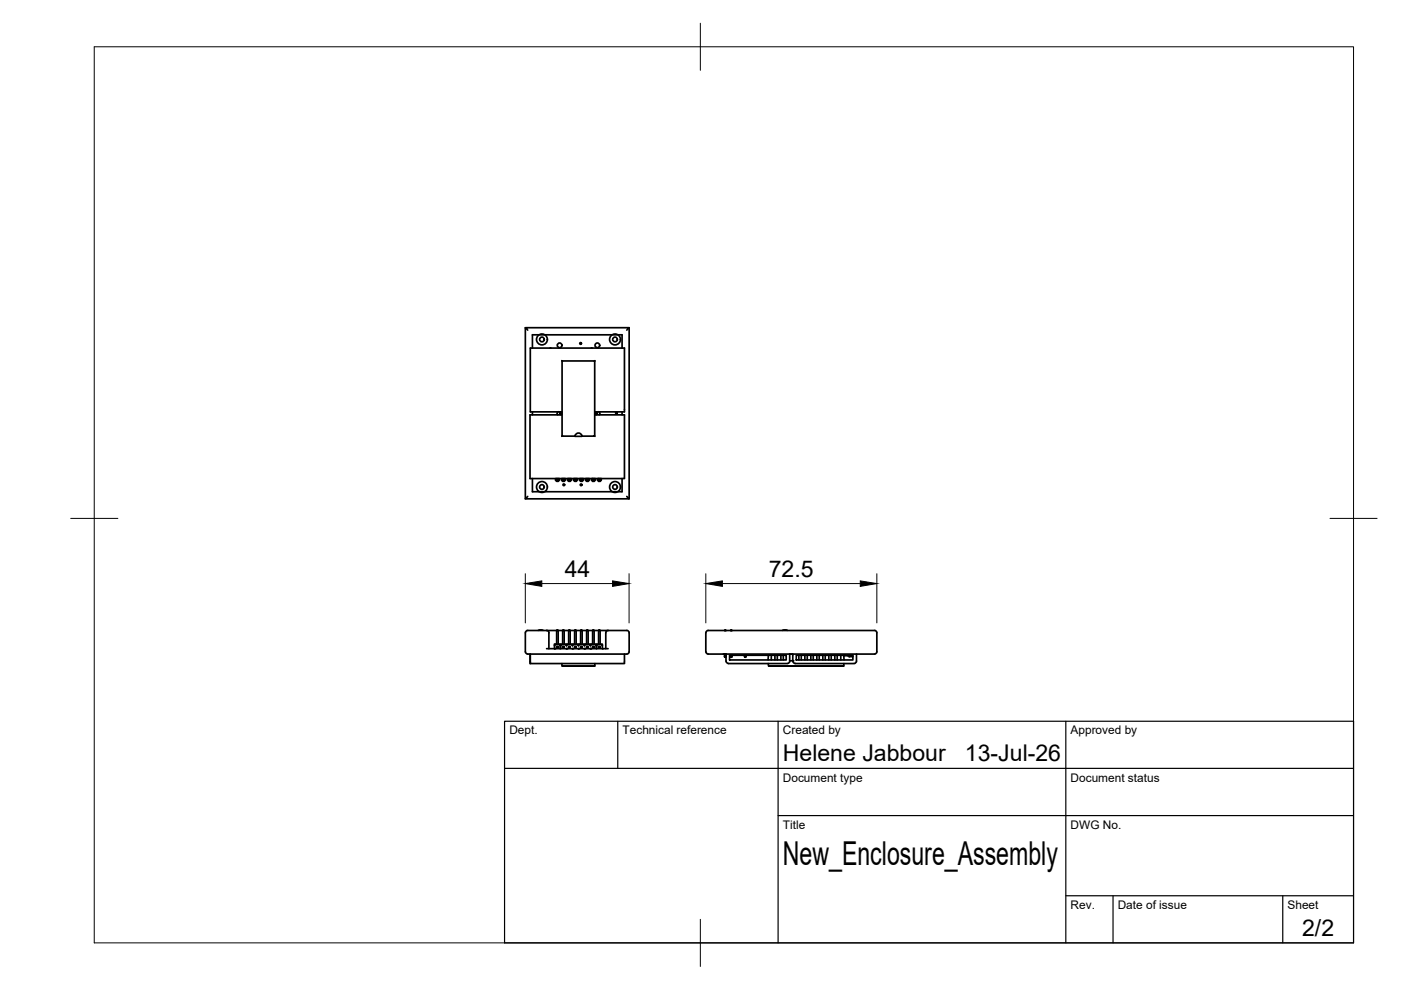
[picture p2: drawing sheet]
<svg xmlns="http://www.w3.org/2000/svg" width="297mm" height="210mm" viewBox="0 0 297 210" stroke-linecap="round" stroke-linejoin="round" font-family="sans-serif">
<!-- layer: Visible -->
<g fill="none" stroke="#000" stroke-width=".36">
<path d="M111.4 69.5v36.3M111.9 70l-.5-.5h22l-.5 .5M112.9 73.8v-2.8h19v2.8M116.6 73.8h.2M119.1 76.5h7l-.1 .1M119.3 76.6l-.1-.1-.1 16M125.3 73.8h.3M126.1 76.5v16M133.4 69.5v36.3M112.9 87.3v.7M118.4 87.3l-.3 .3 .2 .4M118.8 87.3v.7"/>
<path d="M118.8 87.3h.1M118.8 87.5l-.1 .2 .1 .1M119.3 92.4l-.1 .1h2.7M123.4 92.4v.1M123.4 92.4a.76 .76 0 0 0-.8-.6 .76 .76 0 0 0-.7 .7M126 92.4l.1 .1h-4.2M126.2 87.3h6.2v-13.5h-20v13.5h6.7v.7h-6.7v13.5h20v-13.5h-6.2M126.2 87.3v.7M126.5 87.3v.7M126.5 87.5l.1 .2-.1 .1M126.5 87.3h.1M126.9 87.3l.3 .3-.2 .4"/>
<path d="M131.9 87.3v.7M111.9 105.3l-.5 .5h22l-.5-.5M112.9 101.5v2.8h19v-2.8M117.8 101.5v.3l.2 .3h.4l.2-.3v-.3M118 101.5h.3M118 101.5a.24 .24 0 0 0 0 .3 .24 .24 0 0 0 .4 0 .24 .24 0 0 0 0-.3M118.1 101.6l.2 .1zM118.1 101.6l-.1-.1v.3l.1-.1M118.3 101.7v.1h-.3M118.3 101.6v-.1v.3M119 101.5v.3l.3 .3h.3l.3-.3v-.3M119.3 101.5h.3"/>
<path d="M119.3 101.5a.24 .24 0 0 0 0 .3 .24 .24 0 0 0 .3 0 .24 .24 0 0 0 0-.3M119.4 101.6l.1 .1zM119.4 101.6l-.1-.1v.3l.1-.1M119.5 101.7l.1 .1h-.3M119.5 101.6l.1-.1v.3M120.3 101.5v.3l.3 .3h.3l.2-.3v-.3M120.6 101.5h.3M120.6 101.5a.24 .24 0 0 0 0 .3 .24 .24 0 0 0 .3 0 .24 .24 0 0 0 0-.3M120.7 101.6l.1 .1zM120.7 101.6l-.1-.1v.3l.1-.1M120.8 101.7l.1 .1h-.3M120.8 101.6l.1-.1v.3"/>
<path d="M121.6 101.5v.3l.2 .3h.4l.2-.3v-.3M121.8 101.5h.4M121.8 101.5a.24 .24 0 0 0 0 .3 .24 .24 0 0 0 .4 0 .24 .24 0 0 0 0-.3M121.9 101.6l.2 .1zM121.9 101.6l-.1-.1v.3l.1-.1M122.1 101.7l.1 .1h-.4M122.1 101.6l.1-.1v.3M122.9 101.5v.3l.2 .3h.3l.3-.3v-.3M123.1 101.5h.3M123.1 101.5a.24 .24 0 0 0 0 .3 .24 .24 0 0 0 .4 0 .24 .24 0 0 0 0-.3M123.2 101.6l.1 .1zM123.2 101.6l-.1-.1v.3l.1-.1"/>
<path d="M123.3 101.7l.1 .1h-.3M123.3 101.6l.1-.1v.3M124.1 101.5v.3l.3 .3h.3l.2-.3v-.3M124.4 101.5h.3M124.4 101.5a.24 .24 0 0 0 0 .3 .24 .24 0 0 0 .3 0 .24 .24 0 0 0 0-.3M124.5 101.6l.1 .1zM124.5 101.6l-.1-.1v.3l.1-.1M124.6 101.7l.1 .1h-.3M124.6 101.6l.1-.1v.3M125.4 101.5v.3l.2 .3h.4l.2-.3v-.3M125.6 101.5h.4M125.7 101.5a.24 .24 0 0 0 0 .3 .24 .24 0 0 0 .3 0 .24 .24 0 0 0 0-.3"/>
<path d="M125.8 101.6l.1 .1zM125.8 101.6l-.2-.1v.3l.2-.1M125.9 101.7l.1 .1h-.4M125.9 101.6l.1-.1v.3M126.7 101.5v.3l.2 .3h.4l.2-.3v-.3M126.9 101.5h.3M126.9 101.5a.24 .24 0 0 0 0 .3 .24 .24 0 0 0 .4 0 .24 .24 0 0 0 0-.3M127 101.6l.1 .1zM127 101.6l-.1-.1v.3l.1-.1M127.1 101.7l.1 .1h-.3M127.1 101.6l.1-.1v.3M111.4 134.2v4"/>
<path d="M111.4 134.2l.1-.3 .4-.2 6.4-.1v.1h-.3v2.9M112.4 138.7v2M112.4 138.7v2h20v-2M115.2 133.6l-.6-.1-.5 .1M115.9 137.5h13M115.9 133.7l.4 .2 .1 .3v3.3M117.9 136.6h.6l.3 .3M117.9 136.6h-.3v.9M117.9 136.6l-.3 .3M118 137v.4l.1-.1M118.1 137.2l.1 .1zM118.1 137.2l-.1-.2h.3l-.1 .2"/>
<path d="M118.2 137.3l.1 .1h-.3M118.3 136.6v-2.9l1.2-.1 .1 .1h-.3v2.9M118.3 137v.4M118.5 136.6h.3M118.8 136.8h.1M118.8 136.8v.7M118.9 136.8v.7M118.9 136.9l.2-.3h.7l.3 .3M119.1 136.6h-.3v.2M119.3 137v.4l.1-.1M119.4 137.2l.1 .1zM119.4 137.2l-.1-.2h.3l-.1 .2"/>
<path d="M119.5 137.3l.1 .1h-.3M119.6 136.6v-2.9l1.2-.1 .1 .1h-.3v2.9M119.6 137v.4M119.8 136.6h.3v.3M120.1 136.6h.3M120.4 136.6h.7l.3 .3M120.4 136.6l-.3 .3M120.6 137v.4l.1-.1M120.7 137.2l.1 .1zM120.7 137.2l-.1-.2h.3l-.1 .2M120.8 137.3l.1 .1h-.3M120.9 136.6v-2.9l1.2-.1 .1 .1h-.4v2.9"/>
<path d="M120.9 137v.4M121.1 136.6h.3v.3M121.4 136.6h.3M121.7 136.6h.6l.3 .3M121.7 136.6l-.3 .3M121.8 137v.4l.1-.1M121.9 137.2l.1 .1zM121.9 137.2l-.1-.2h.4l-.2 .2M122 137.3l.2 .1h-.4M122.2 136.6v-2.9l1.1-.1 .1 .1h-.3v2.9M122.2 137v.4M122.3 136.6h.3"/>
<path d="M123 136.6h-.4v.3M123 136.6h.6l.3 .3M123 136.6l-.4 .3M123.1 137v.4l.1-.1M123.2 137.2l.1 .1zM123.2 137.2l-.1-.2h.3l-.1 .2M123.3 137.3l.1 .1h-.3M123.4 136.6v-2.9l1.2-.1 .1 .1h-.3v2.9M123.4 137v.4M123.6 136.6h.3M124.2 136.6h-.3v.3M124.2 136.6h.7l.3 .3"/>
<path d="M124.2 136.6l-.3 .3M124.4 137v.4l.1-.1M124.5 137.2l.1 .1zM124.5 137.2l-.1-.2h.3l-.1 .2M124.6 137.3l.1 .1h-.3M124.7 136.6v-2.9l1.2-.1 .1 .1h-.4v2.9M124.7 137v.4M124.9 136.6h.3M125.5 136.6h-.3v.3M125.5 136.6h.6l.3 .3M125.5 136.6l-.3 .3M125.6 137v.4l.2-.1"/>
<path d="M125.8 137.2l.1 .1zM125.8 137.2l-.2-.2h.4l-.1 .2M125.9 137.3l.1 .1h-.4M126 136.6v-2.9l1.1-.1 .1 .1h-.3v2.9M126 137v.4M126.1 136.6h.3M126.5 136.8l-.1 .7M126.5 136.8h.1M126.5 136.9l.3-.3h.6l.3 .3M126.5 136.8v.7M126.8 136.6h-.4v.2M126.9 137v.4l.1-.1"/>
<path d="M127 137.2l.1 .1zM127 137.2l-.1-.2h.3l-.1 .2M127.1 137.3l.1 .1h-.3M127.2 136.6v-2.9h5.7l.4 .2 .1 4.3-.3 .4-.2 .1h-21l-.4-.3-.1-.2M127.2 137v.4M127.4 136.6h.3v.3M127.7 136.9v.6M128.9 133.7h-.2l-.3 .5v3.3M149.6 134.2v4M149.7 134.2l.2-.5h.3h35.2l.4 .2 .1 .3v4l-.2 .4-.3 .1h-35.2l-.5-.3v-.2M153.4 138.7h.2v.5M153.6 138.7h.3"/>
<path d="M153.6 139.2h.3zM153.6 133.7h.3zM153.9 138.7v1.5M154.7 138.9h12v1h-12zM154.9 139.2h.3zM154.9 133.7h.3zM154.9 138.9v.3M155.2 138.9v.3M157.9 138.9v.3h.3h-.3M158.2 138.9v.3M162.9 138.9l-.1 1M163.5 138.9v1"/>
<path d="M164.3 138.9v1M164.8 138.9v1M165.6 138.9v1M166.1 138.9v1M166.9 133.6l-.5-.1-.5 .1M167.4 138.7v1.5M168 138.7l.1 .1M168.1 138.7h-.7M168.1 138.7v1.5M168.8 138.9h12v1h-12zM169.4 138.9v1M169.9 138.9v1"/>
<path d="M170.6 138.9v1M171.2 138.9v1M171.9 138.9v1M172.4 138.9v1M173.2 138.9v1M173.7 138.9v1M174.5 138.9v1M175 138.9v1M175.7 138.9v1M176.2 138.9v1M177 138.9v1M177.5 138.9v1"/>
<path d="M178.3 138.9v1M178.9 138.9l.1 1M179 139h.1M179 139h.7M179 138.9v.1M179.7 139h.1M179.7 138.9v.1M180 139.2h.1M180 139.2h.8M180 138.9v.3M180.8 139.2h-.1M180.8 138.9v.3"/>
<path d="M181.6 138.7v1.5M119.1 140.7l.1 .5h6.9M119.2 141.2h.1M119.3 141.2h6.7M126.1 141.2h-.1M126.1 140.7v.5M153.9 140.2l.1 .2 .4 .3h12.5l.5-.3v-.2M162.9 140.7v.5h16M163 141.2h.1M163 141.2h15.8M167.4 140.1h.7M168.1 140.1h.1"/>
<path d="M168.1 140.2l.1 .2 .4 .3h12.5M178.9 141.2h-.1M178.9 140.7v.5M181.6 140.2l-.1 .2-.4 .3"/>
<circle cx="114.9" cy="72" r="1.15"/>
<circle cx="114.9" cy="72" r=".5"/>
<circle cx="118.6" cy="73.2" r=".5"/>
<circle cx="123.1" cy="72.8" r=".18"/>
<circle cx="126.7" cy="73.2" r=".5"/>
<circle cx="130.4" cy="72" r="1.15"/>
<circle cx="130.4" cy="72" r=".5"/>
<circle cx="130.7" cy="87.5" r=".18"/>
<circle cx="114.9" cy="103.3" r="1.15"/>
<circle cx="114.9" cy="103.3" r=".5"/>
<circle cx="119.5" cy="102.8" r=".18"/>
<circle cx="123.2" cy="102.8" r=".18"/>
<circle cx="130.4" cy="103.3" r="1.15"/>
<circle cx="130.4" cy="103.3" r=".5"/>
</g>
<g fill="#000">
<circle cx="117.6" cy="137.5" r=".18"/>
<circle cx="120.1" cy="137.5" r=".18"/>
<circle cx="121.4" cy="137.5" r=".18"/>
<circle cx="122.6" cy="137.5" r=".18"/>
<circle cx="123.9" cy="137.5" r=".18"/>
<circle cx="125.2" cy="137.5" r=".18"/>
<circle cx="127.7" cy="137.5" r=".18"/>
<circle cx="153.6" cy="133.7" r=".18"/>
<circle cx="154.9" cy="133.7" r=".18"/>
<circle cx="168.1" cy="140.1" r=".18"/>
</g>
<!-- layer: BORDER -->
<path d="M20 9.9h267v190h-267zM148.5 4.9v10M15 109.9h10M282 109.9h10M148.5 194.9v10" fill="none" stroke="#000" stroke-width=".21"/>
<!-- layer: TITLEBLOCK -->
<path d="M107 152.9h180v47h-180zM131 152.9v10M165 152.9v47M226 152.9v47M107 162.9h180M165 172.9h122M226 189.9h61M236 189.9v10M272 189.9v10" fill="none" stroke="#000" stroke-width=".25"/>
<!-- layer: FD_Dimensions -->
<path d="M111.4 121.6v10.5M114.9 123.7h15M133.4 121.6v10.5M149.6 121.6v10.5M153.2 123.7h29.2M185.9 121.6v10.5" fill="none" stroke="#000" stroke-width=".21"/>
<path d="M111.4 123.7l3.5-.5v1.1zM129.9 123.2l3.5 .5-3.5 .6zM149.6 123.7l3.6-.5v1.1zM182.4 123.2l3.5 .5-3.5 .6z" fill="#000" stroke="#000" stroke-width=".21"/>
<text font-size="7" x="166" y="183.4">New_Enclosure_Assembly</text>
<g font-size="4.9">
<text x="119.7" y="122.3">44</text>
<text x="163" y="122.3">72.5</text>
<text x="166" y="161.4">Helene Jabbour</text>
<text x="204.6" y="161.4">13-Jul-26</text>
<text x="276.1" y="198.6">2/2</text>
</g>
<g font-size="2.5">
<text x="108" y="155.7">Dept.</text>
<text x="132" y="155.7">Technical reference</text>
<text x="166" y="155.7">Created by</text>
<text x="227" y="155.7">Approved by</text>
<text x="166" y="165.7">Document type</text>
<text x="227" y="165.7">Document status</text>
<text x="166" y="175.7">Title</text>
<text x="227" y="175.7">DWG No.</text>
<text x="227" y="192.7">Rev.</text>
<text x="237" y="192.7">Date of issue</text>
<text x="273" y="192.7">Sheet</text>
</g>
</svg>
